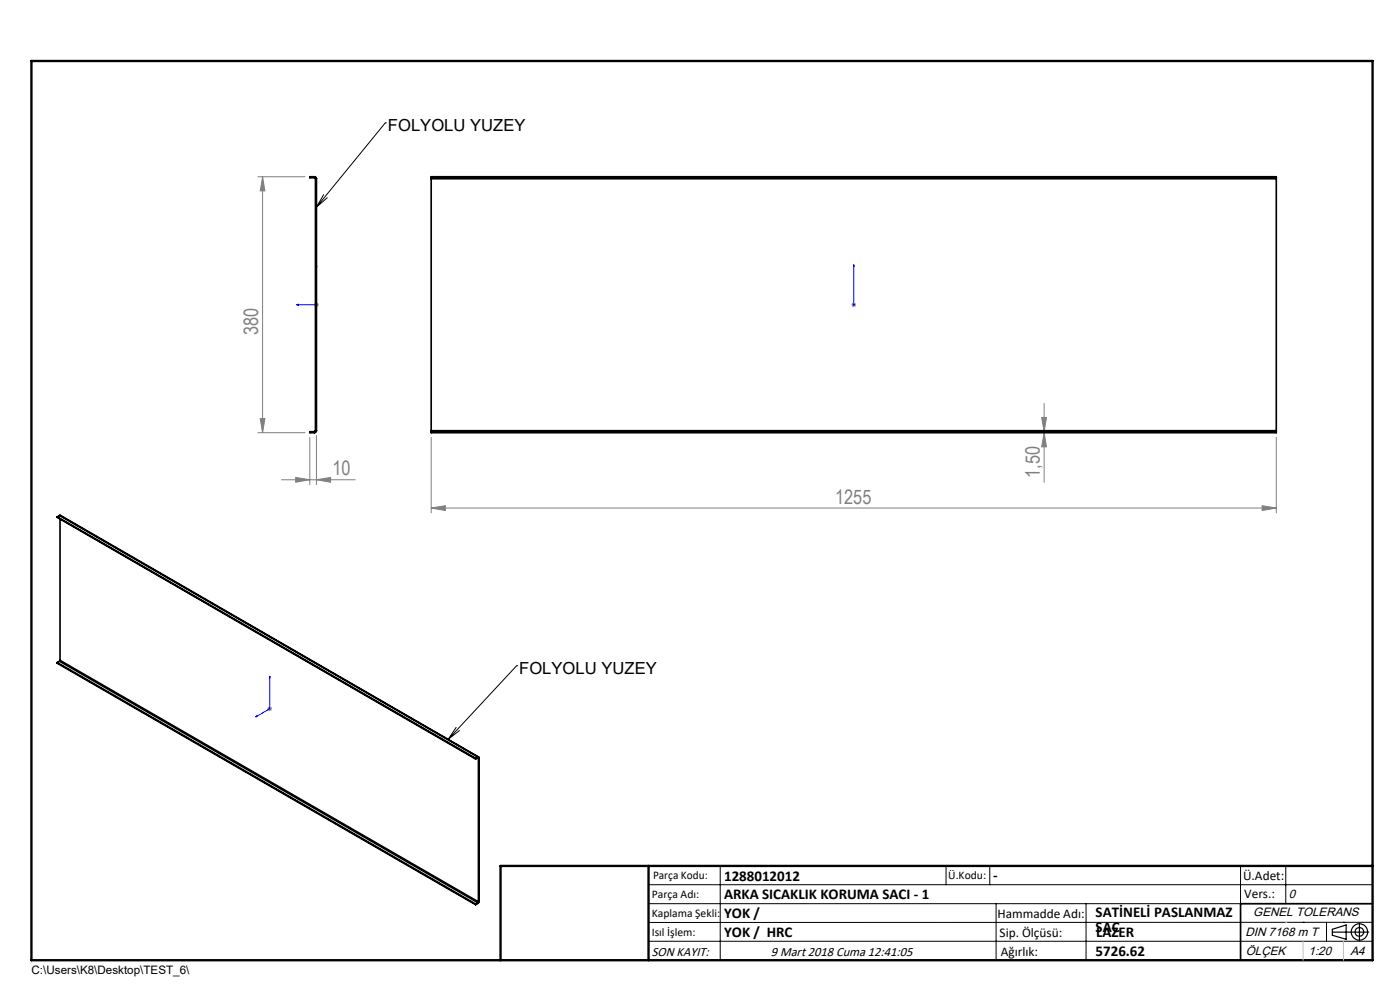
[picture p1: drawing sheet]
<svg xmlns="http://www.w3.org/2000/svg" width="297mm" height="210mm" viewBox="0 0 297 210" stroke-linecap="round" stroke-linejoin="round" font-family="sans-serif">
<g fill="none" stroke="#000" stroke-width=".25">
<path d="M282.6 197.7h7.8M282.6 197.1l3-.9v3l-3-.8zM288.4 195.8v3.8M106.2 203.7h185"/>
<circle cx="288.4" cy="197.7" r="1.74"/>
<circle cx="288.4" cy="197.7" r=".93"/>
</g>
<path d="M67.1 56.2l.1 .4h-.2zM67.1 56.2v8.5h-4.2M181.1 56.2v.4v-.4M181.1 56.2v8.5M62.9 64.7l.4-.2v.3zM181.1 64.5v.3zM181.1 64.7h.1M54.2 152.1l.3-.3v.2zM57.2 143.4l.1 .3-.2 .1zM57.2 143.4v6.9l-3 1.8" fill="none" stroke="#00f" stroke-width=".21"/>
<g fill="none" stroke="#808080" stroke-width=".21">
<path d="M54.7 37.5h10M55.7 37.5l.5 3h-1zM55.7 37.5v54.3M66.6 64.7h1M66.8 64.3l.7 .7M67.1 64.1v1M67.5 64.3l-.7 .7M180.6 64.7h1M180.8 64.3l.7 .7M181.1 64.1v1M181.5 64.3l-.7 .7M54.7 91.8h10"/>
<path d="M55.2 88.8h1l-.5 3zM65.7 92.8v10M67.1 92.3v10.5M91.5 92.8v16M221 88.6h1l-.5 3zM221.5 91.8l.5 3h-1zM221.5 85.6v16.7M270.8 92.8v16M59.7 101.8h15.7M62.7 101.3l3 .5-3 .5zM67.1 101.8l3-.5v1zM91.5 107.8l3-.5v1z"/>
<path d="M91.5 107.8h179.3M267.8 107.3l3 .5-3 .5zM56.7 150.3h1M56.9 150l.7 .7M57.2 149.9v.9M57.6 150l-.7 .7"/>
</g>
<g fill="none" stroke="#000" stroke-width=".21">
<path d="M81.7 26.1h.1M81.7 26.1l-14.6 17.8M68.7 41.3l-1.6 2.6M69.4 41.9l-2.3 2M96.8 154.3l-1.7 2.5M97.5 155l-2.4 1.8M109.6 141.2h.1M109.6 141.2l-14.5 15.6M137.6 187.7h153.6M137.6 191.7h153.6M137.6 199.7h153.6M152.8 183.7v20"/>
<path d="M200.7 183.7v4M210 183.7v4M211.3 191.7v12M230.4 191.7v12M263.2 183.7v20M272.8 183.7v8M276.4 195.6h.1M281.4 195.6v4.1M285 195.6h.1M291.2 195.6l-153.6 .1"/>
</g>
<path d="M291.2 191.7h-28v12" fill="none" stroke="#000" stroke-width=".35"/>
<path d="M6.7 12.9h284.5v190.8h-284.5zM137.6 183.7v20M291.2 183.7h-185v20" fill="none" stroke="#000" stroke-width=".5"/>
<path d="M276.4 199.7v4M285 199.7v4" fill="none" stroke="#c0c0c0" stroke-width=".21"/>
<path d="M272.8 195.6h.1" fill="none" stroke="#c0c0c0" stroke-width=".25"/>
<g fill="#00f">
<path d="M181.1 64.5v.3zM181.1 56.2v.4z"/>
<path d="M54.2 152.1l.3-.1v-.2zM57.2 143.4l-.1 .4 .2-.1z"/>
<path d="M62.9 64.7l.4 .1v-.3zM67.1 56.2l-.1 .4h.2z"/>
</g>
<g fill="#808080">
<path d="M267.8 107.3l3 .5-3 .5zM91.5 107.8l3-.5v1z"/>
<path d="M62.7 101.3l3 .5-3 .5zM67.1 101.8l3-.5v1z"/>
<path d="M221.5 91.8l.5 3h-1zM221 88.6h1l-.5 3z"/>
<path d="M55.2 88.8h1l-.5 3zM55.7 37.5l.5 3h-1z"/>
</g>
<g fill="none" stroke="#000" stroke-width=".35">
<path d="M66.7 37.5l.3 .1 .1 .3M66.7 37.7l.2 .2M66.7 37.5h-1v.2h1M66.7 37.5v.2M66.9 37.9h.2M66.9 37.9v53.5M67.1 37.9v53.5M91.5 37.7v.2M91.5 37.7v-.2h179.3v.2M91.5 37.9v53.5M91.5 37.7h179.3M91.5 37.9h179.3"/>
<path d="M270.8 37.7v.2M270.8 37.9v53.5M66.7 91.6h-1v.2h1M66.7 91.6v.2M66.9 91.4l-.2 .2M66.9 91.4h.2M67.1 91.4l-.1 .2-.3 .2M91.5 91.4v.2M91.5 91.6v.2h179.3v-.2M91.5 91.6h179.3M91.5 91.4h179.3M270.8 91.4v.2"/>
<path d="M12.1 109.6l88.8 51.3M12.1 109.6l88.8 51.4M12.6 109.4l.2-.1 88.7 51.3M12.6 109.4l-.5 .2M12.6 109.4l88.8 51.2M12.7 110.1v30M12.1 140.5v.2l88.8 51.2M12.1 140.5l88.8 51.3M12.6 140.3l-.5 .2M12.6 140.3l88.8 51.2M12.7 140.1l-.1 .2M12.7 140.1l88.8 51.2"/>
<path d="M100.9 160.9v.1M101.4 160.6l.2 .1M101.4 160.7l.1 .1M101.4 160.6l-.5 .3M101.4 160.7l-.5 .3M101.4 160.6v.1M101.5 160.8v30.5M101.6 160.7l-.1 .1M101.6 160.7v30.5M100.9 191.8v.1M101.4 191.5v.1M101.4 191.5l-.5 .3"/>
<path d="M101.4 191.6l-.5 .3M101.5 191.3l-.1 .2M101.6 191.2l-.2 .4M101.6 191.2l-.1 .1"/>
</g>
<g font-size="4.2" fill="#808080">
<text x="54.8" y="71.2" transform="rotate(-90 54.8 71.2)">380</text>
<text x="70.5" y="100.8">10</text>
<text x="220.6" y="101.3" transform="rotate(-90 220.6 101.3)">1,50</text>
<text x="177.2" y="106.8">1255</text>
</g>
<g font-size="3.5">
<text x="82.3" y="27.9">FOLYOLU YUZEY</text>
<text x="110.1" y="143">FOLYOLU YUZEY</text>
</g>
<g font-size="3.2">
<text x="153.6" y="186.8">1288012012</text>
<text x="153.6" y="190.8">ARKA SICAKLIK KORUMA SACI - 1</text>
<text x="210.7" y="186.6">-</text>
<text x="153.6" y="194.8">YOK /</text>
<text x="232.4" y="194.5">SATİNELİ PASLANMAZ</text>
<text x="232.4" y="197.7">SAC</text>
<text x="153.6" y="198.8">YOK / HRC</text>
<text x="232.4" y="202.8">5726.62</text>
<text x="232.5" y="198.8">LAZER</text>
</g>
<g font-size="2.8">
<text x="263.7" y="186.7">Ü.Adet:</text>
<text x="263.9" y="190.5">Vers.:</text>
<text x="211.6" y="194.8">Hammadde Adı:</text>
<text x="138.3" y="202.8">SON KAYIT:</text>
<text x="163.5" y="202.8">9 Mart 2018 Cuma 12:41:05</text>
<text x="212.1" y="198.7">Sip. Ölçüsü:</text>
<text x="212.3" y="202.7">Ağırlık:</text>
</g>
<g font-size="2.6">
<text x="273.4" y="190.4">0</text>
<text x="265.9" y="194.4">GENEL TOLERANS</text>
<text x="264.2" y="198.5">DIN 7168 m T</text>
<text x="264.3" y="202.6">ÖLÇEK</text>
<text x="277.6" y="202.6">1:20</text>
<text x="286.5" y="202.6">A4</text>
</g>
<g font-size="2.5">
<text x="138.3" y="190.5">Parça Adı:</text>
<text x="138.5" y="186.5">Parça Kodu:</text>
<text x="201.2" y="186.5">Ü.Kodu:</text>
<text x="138.3" y="194.5">Kaplama Şekli:</text>
<text x="138.3" y="198.6">Isıl İşlem:</text>
<text x="6.7" y="206.7">C:\Users\K8\Desktop\TEST_6\</text>
</g>
</svg>
